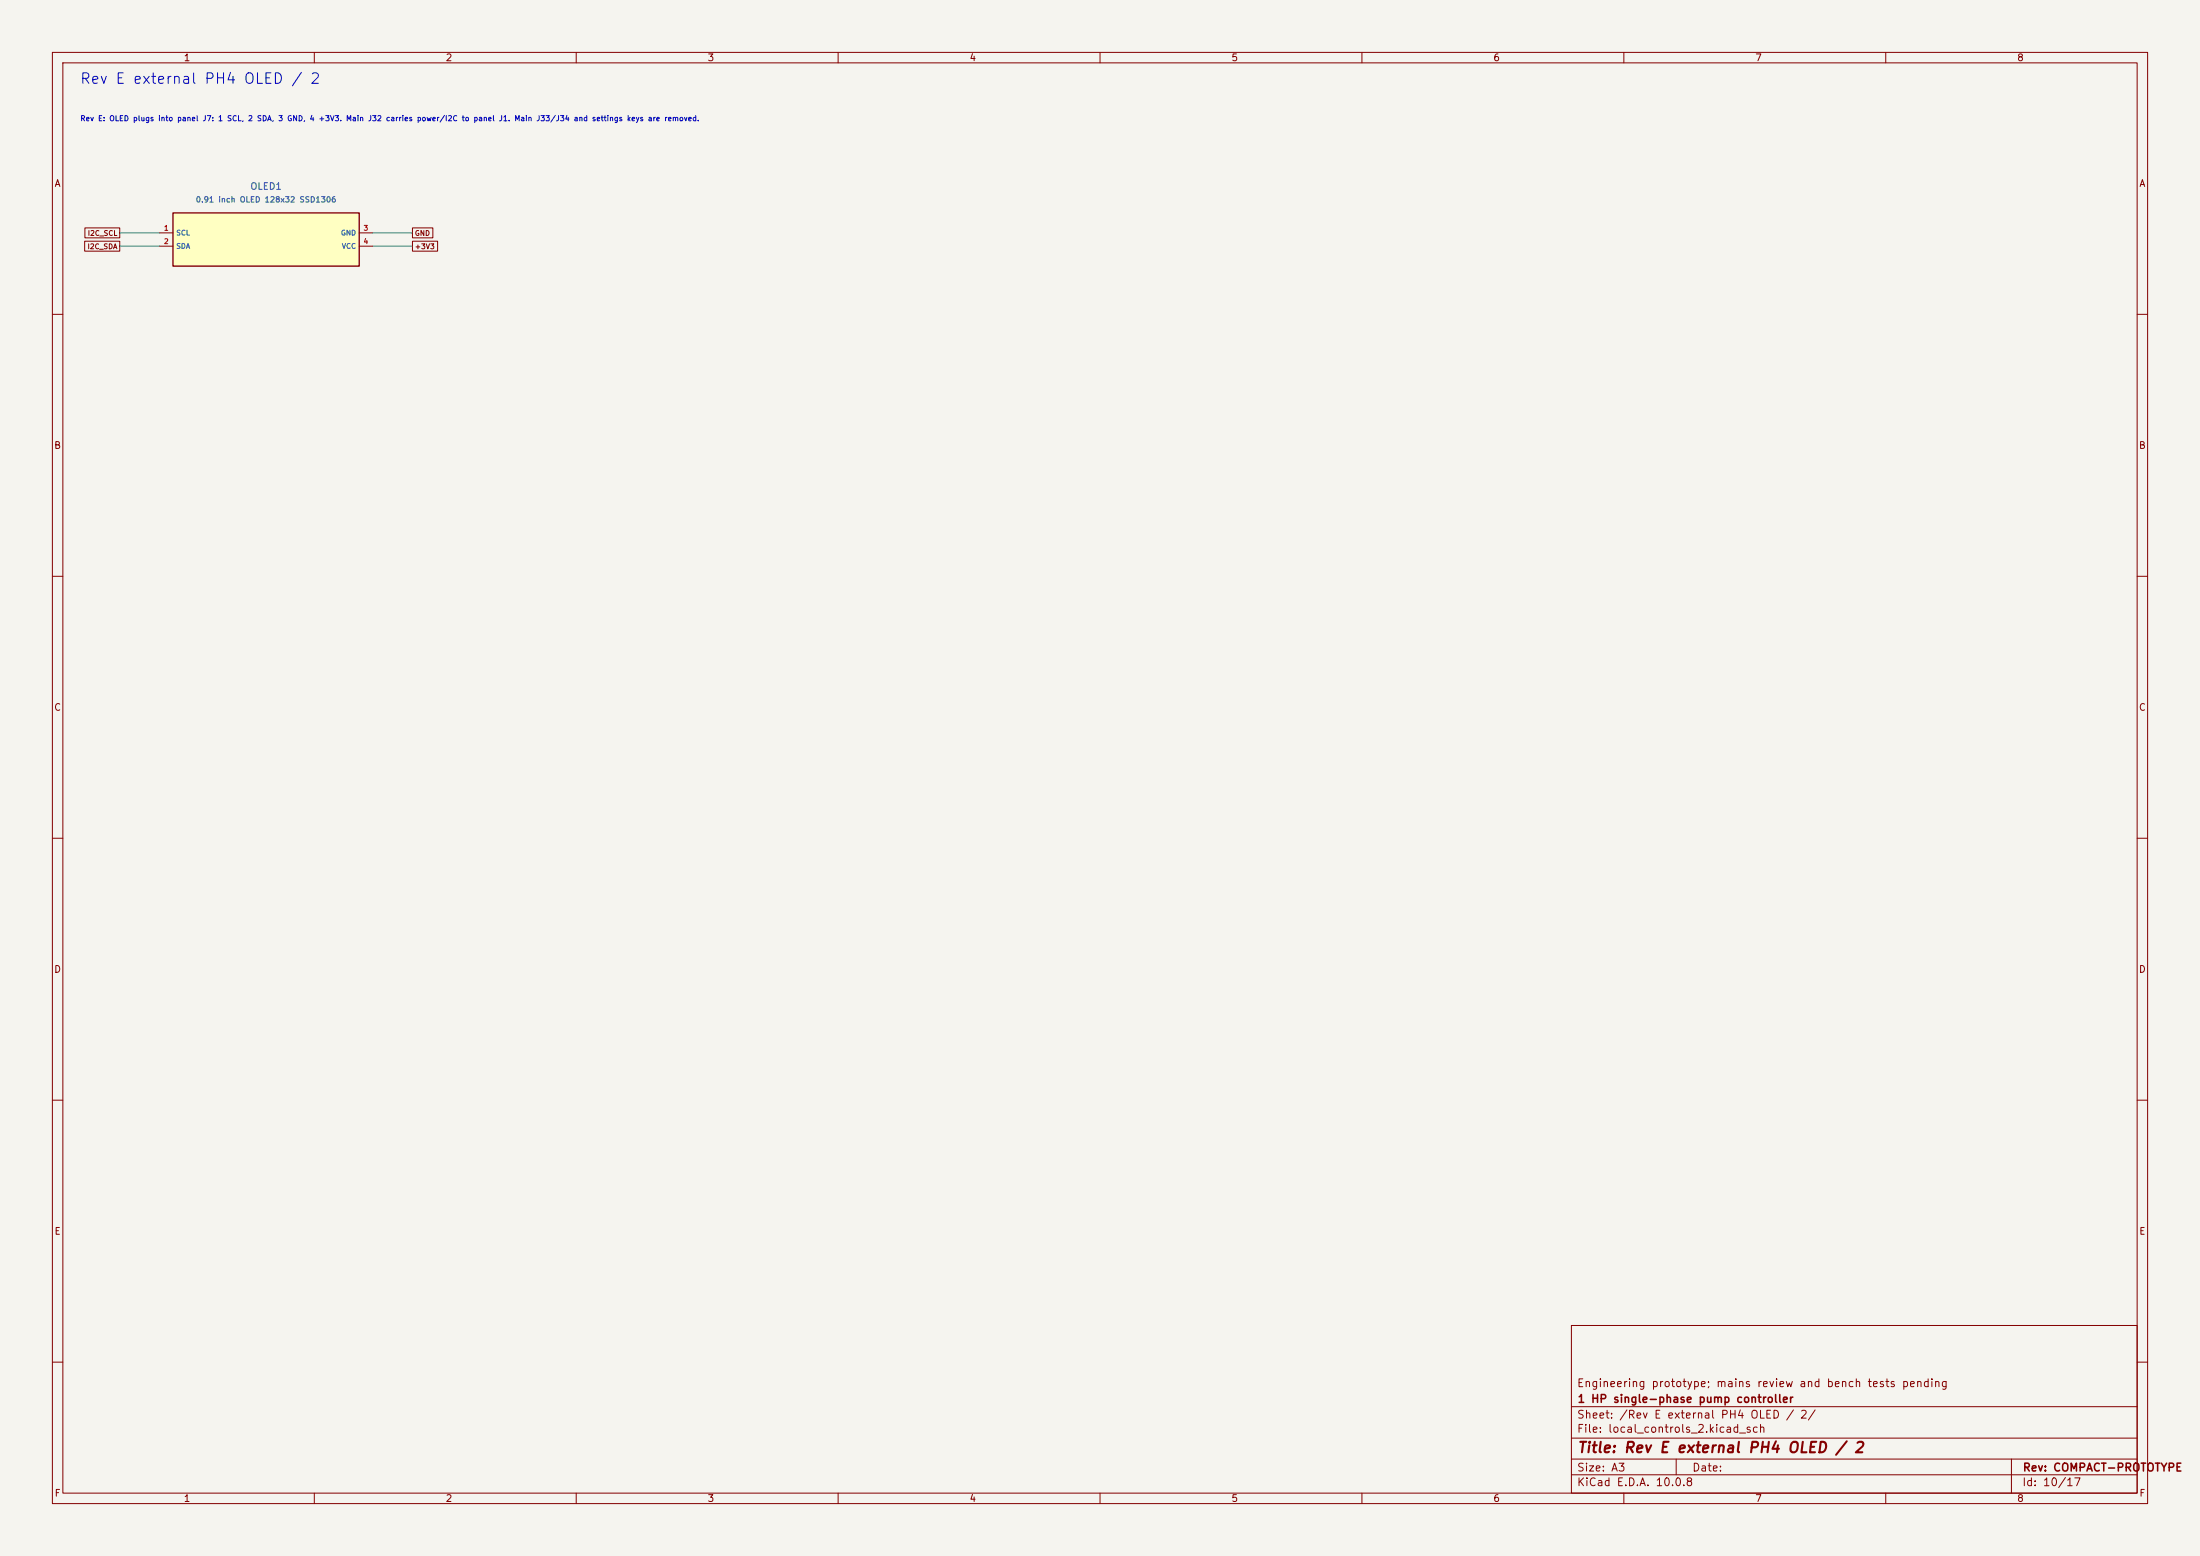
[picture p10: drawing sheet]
(kicad_sch (version 20250114) (generator "eeschema") (generator_version "9.0")
(paper "A3")
(title_block (title "Rev E external PH4 OLED / 2") (rev "COMPACT-PROTOTYPE") (company "1 HP single-phase pump controller") (comment 1 "Engineering prototype; mains review and bench tests pending"))
(lib_symbols
(symbol "Pump:OLED1"
(pin_names (offset 0.508))
(exclude_from_sim no)
(in_bom yes)
(on_board yes)
(property "Reference" "OLED1" (at 0 10.16 0) (effects (font (size 1 1))))
(property "Value" "0.91 inch OLED 128x32 SSD1306" (at 0 7.62 0) (effects (font (size 1 1))))
(property "Footprint" "" (at 0 0 0) (effects (font (size 1 1)) (hide yes)))
(property "Datasheet" "https://www.waveshare.com/0.91inch-oled-module.htm" (at 0 0 0) (effects (font (size 1 1)) (hide yes)))
(property "Description" "External 36 x 12.5 mm module; isolated 3.3 V; panel J7 PH4 pins 1 SCL, 2 SDA, 3 GND, 4 VCC connect 1:1; main J32 to panel J1 GH12; 0x3C default; 100 mA reserved, not a datasheet maximum" (at 0 0 0) (effects (font (size 1 1)) (hide yes)))
(symbol "OLED1_0_1" (rectangle (start -17.78 5.08) (end 17.78 -5.08) (stroke (width 0.254) (type default)) (fill (type background))))
(symbol "OLED1_1_1" (pin input line (at -20.32 1.27 0) (length 2.54) (name "SCL" (effects (font (size 0.95 0.95)))) (number "1" (effects (font (size 0.95 0.95))))) (pin bidirectional line (at -20.32 -1.27 0) (length 2.54) (name "SDA" (effects (font (size 0.95 0.95)))) (number "2" (effects (font (size 0.95 0.95))))) (pin power_in line (at 20.32 1.27 180) (length 2.54) (name "GND" (effects (font (size 0.95 0.95)))) (number "3" (effects (font (size 0.95 0.95))))) (pin power_in line (at 20.32 -1.27 180) (length 2.54) (name "VCC" (effects (font (size 0.95 0.95)))) (number "4" (effects (font (size 0.95 0.95))))))))
(text "Rev E external PH4 OLED / 2" (at 15.24 15.24 0) (effects (font (size 2 2)) (justify left)))
(text "Rev E: OLED plugs into panel J7: 1 SCL, 2 SDA, 3 GND, 4 +3V3. Main J32 carries power/I2C to panel J1. Main J33/J34 and settings keys are removed." (at 15.24 22.86 0) (effects (font (size 1 1)) (justify left)))
(symbol (lib_id "Pump:OLED1") (at 50.8 45.72 0) (unit 1)
(exclude_from_sim no) (in_bom yes) (on_board no) (dnp no)
(property "Reference" "OLED1" (at 50.8 35.56 0) (effects (font (size 1.27 1.27))))
(property "Value" "0.91 inch OLED 128x32 SSD1306" (at 50.8 38.1 0) (effects (font (size 1.05 1.05))))
(property "Footprint" "" (at 50.8 45.72 0) (effects (font (size 1 1)) (hide yes)))
(property "Datasheet" "https://www.waveshare.com/0.91inch-oled-module.htm" (at 50.8 45.72 0) (effects (font (size 1 1)) (hide yes)))
(property "MPN" "Waveshare 14657 / 0.91inch OLED Module" (at 50.8 45.72 0) (effects (font (size 1 1)) (hide yes)))
(property "Description" "External 36 x 12.5 mm module; isolated 3.3 V; panel J7 PH4 pins 1 SCL, 2 SDA, 3 GND, 4 VCC connect 1:1; main J32 to panel J1 GH12; 0x3C default; 100 mA reserved, not a datasheet maximum" (at 50.8 45.72 0) (effects (font (size 1 1)) (hide yes)))
(pin "1")
(pin "2")
(pin "3")
(pin "4"))
(wire (pts (xy 30.48 44.45) (xy 22.86 44.45)) (stroke (width 0.1524) (type default)))
(global_label "I2C_SCL" (shape passive) (at 22.86 44.45 0) (effects (font (size 0.95 0.95)) (justify right)) (property "Intersheetrefs" "${INTERSHEET_REFS}" (at 22.86 44.45 0) (effects (font (size 1 1)) (hide yes))))
(wire (pts (xy 30.48 46.99) (xy 22.86 46.99)) (stroke (width 0.1524) (type default)))
(global_label "I2C_SDA" (shape passive) (at 22.86 46.99 0) (effects (font (size 0.95 0.95)) (justify right)) (property "Intersheetrefs" "${INTERSHEET_REFS}" (at 22.86 46.99 0) (effects (font (size 1 1)) (hide yes))))
(wire (pts (xy 71.12 44.45) (xy 78.74 44.45)) (stroke (width 0.1524) (type default)))
(global_label "GND" (shape passive) (at 78.74 44.45 180) (effects (font (size 0.95 0.95)) (justify left)) (property "Intersheetrefs" "${INTERSHEET_REFS}" (at 78.74 44.45 0) (effects (font (size 1 1)) (hide yes))))
(wire (pts (xy 71.12 46.99) (xy 78.74 46.99)) (stroke (width 0.1524) (type default)))
(global_label "+3V3" (shape passive) (at 78.74 46.99 180) (effects (font (size 0.95 0.95)) (justify left)) (property "Intersheetrefs" "${INTERSHEET_REFS}" (at 78.74 46.99 0) (effects (font (size 1 1)) (hide yes)))))
